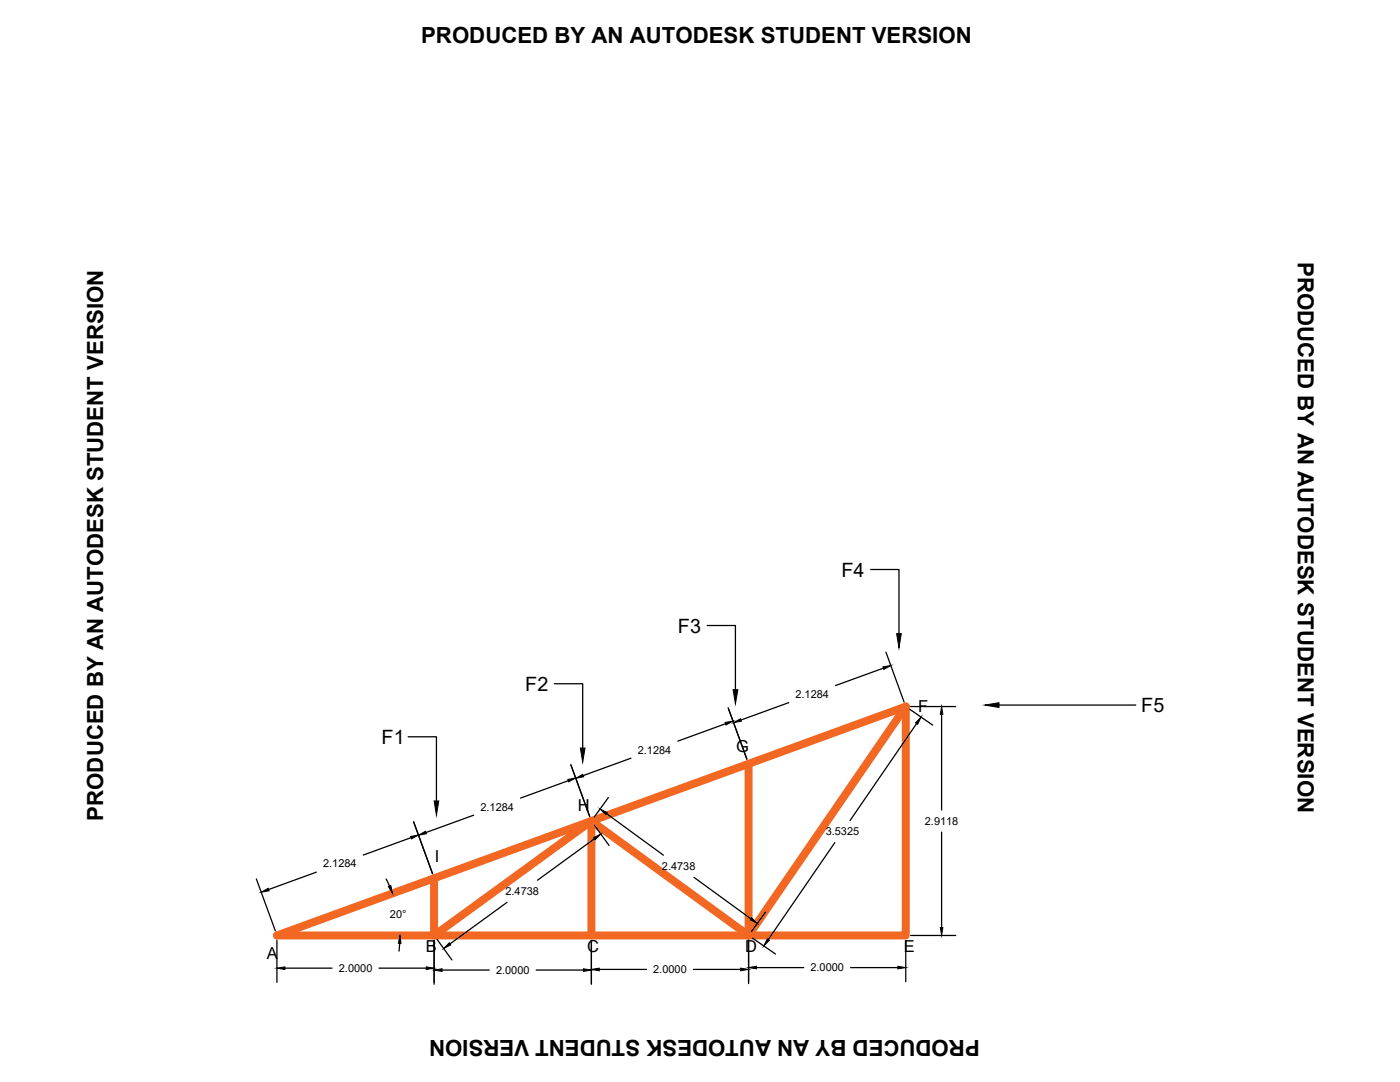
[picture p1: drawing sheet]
<svg xmlns="http://www.w3.org/2000/svg" width="279mm" height="216mm" viewBox="0 0 279 216" stroke-linecap="round" stroke-linejoin="round" font-family="sans-serif">
<!-- layer: 0 -->
<path d="M149.4 152.4v34.3M180.8 141l-31.4 45.7-31.4-22.9-31.4 22.9v-11.4M118 163.8v22.9M55.3 186.7l125.5-45.7v45.7z" fill="none" stroke="#f26722" stroke-width="1.6"/>
<g fill="none" stroke="#000" stroke-width=".25">
<path d="M173.8 113.6h5.6v12.8M110.6 136.4h5.7v12.9M141.1 124.8h5.7v12.8M176.3 133.3l-9.5 3.5M176.8 130.1l3.6 10M81.4 147h5.7v12.8M113.4 155.8l-9.5 3.5M113.9 152.6l3.8 10.3M121.4 159.1l-2.8 3.9M125.9 151.3l-9.5 3.5M144.8 144.4l-9.5 3.5M145.3 141.2l3.8 10.3"/>
<path d="M157.4 140.2l-9.5 3.5M181.6 141.5l4.5 3.2M181.7 141h9M182.9 144.4l-13.2 19.3M187.9 142.6v19M199.4 140.7h27.3M51.2 175.4l3.7 10.3M63.1 174l-9.5 3.5M77.1 175.4l.6 1.4M82 167.1l-9.5 3.5M82.6 164l3.7 10.3M94.5 162.7l-9.5 3.4"/>
<path d="M118.6 164.6l3 4.1M118.6 167.4l-11.3 8.2M121 162.3l11.4 8.3M138.5 175.1l11.4 8.2M166.6 168.1l-13.3 19.4M187.9 166v19.1M55.3 187.6v8.4M56.9 193.2h9.4M75.6 193.2h9.5M79.8 188.2l-.2 1.6M86.6 187.6v8.8M87.2 187.4l3 4.2"/>
<path d="M88.2 193.6h9.4M101.2 180.1l-11.4 8.2M107 193.6h9.4M118 187.6v8.8M119.6 193.4h9.4M138.4 193.4h9.4M149.4 187.6v8.7M150.2 187.2l4.6 3.2M151 193.1h9.4M152.8 182l-2.8 3.9M169.8 193.1h9.4M180.8 187.6v8.3"/>
<path d="M181.7 186.7h9"/>
</g>
<g fill="#000" stroke="#000" stroke-width=".2">
<path d="M146.3 137.6h1l-.5 2.8zM176.2 133.1l1.6-.3-1.4 .8zM178.9 126.4h1l-.5 2.9zM86.6 159.8h1l-.5 2.9zM113.3 155.5l1.6-.3-1.4 .8zM114.9 155.3l1.4-.8 .2 .5zM115.8 149.3h1l-.5 2.8zM144.7 144.2l1.6-.3-1.4 .8zM146.4 144.2l1.4-.8 .2 .5zM183.8 143.1l-.7 1.4-.4-.3zM187.9 141l.3 1.6h-.5zM196.6 140.7l2.8-.5v1z"/>
<path d="M52.1 178l1.4-.8 .2 .6zM77.5 176.9l.5-.2 .3 1.6zM81.9 166.9l1.6-.3-1.4 .8zM83.5 166.7l1.4-.8 .2 .5zM118.5 167.1l1.4-.7-1.1 1.2zM119.8 161.4l1.4 .8-.3 .4zM55.3 193.2l1.6-.3v.6zM79.8 186.7l.2 1.5h-.5zM85.1 192.9l1.5 .3-1.5 .3zM86.6 193.6l1.6-.3v.5zM89.7 188.1l.3 .4-1.5 .8zM116.4 193.3l1.6 .3-1.6 .2z"/>
<path d="M118 193.4l1.6-.2v.5zM147.8 193.2l1.6 .2-1.6 .3zM150 183.1l1.1 1.2-1.4-.7zM149.4 193.1l1.6-.3v.5zM153.1 187.3l.4 .3-1.1 1.2zM179.2 192.8l1.6 .3-1.6 .2zM187.7 185.1h.5l-.3 1.6z"/>
</g>
<g font-size="4.4">
<text x="84.1" y="8.6">PRODUCED BY AN AUTODESK STUDENT VERSION</text>
<text x="259" y="52.3" transform="rotate(90 259 52.3)">PRODUCED BY AN AUTODESK STUDENT VERSION</text>
<text x="20.6" y="163.8" transform="rotate(-90 20.6 163.8)">PRODUCED BY AN AUTODESK STUDENT VERSION</text>
<text x="195.5" y="207.5" transform="rotate(180 195.5 207.5)">PRODUCED BY AN AUTODESK STUDENT VERSION</text>
</g>
<g font-size="3.9">
<text x="167.9" y="115.1">F4</text>
<text x="135.3" y="126.2">F3</text>
<text x="104.8" y="137.9">F2</text>
<text x="227.8" y="142.1">F5</text>
<text x="76.2" y="148.4">F1</text>
</g>
<g font-size="3.3">
<text x="183.3" y="142.1">F</text>
<text x="146.9" y="150.1">G</text>
<text x="115.3" y="161.8">H</text>
<text x="86.8" y="172.1">I</text>
<text x="53.3" y="191.3">A</text>
<text x="85" y="189.9">B</text>
<text x="117.2" y="189.9">C</text>
<text x="148.7" y="190">D</text>
<text x="180.4" y="189.9">E</text>
</g>
<g font-size="2.2">
<text x="158.8" y="139.3">2.1284</text>
<text x="127.3" y="150.4">2.1284</text>
<text x="95.9" y="161.7">2.1284</text>
<text x="164.8" y="166.7">3.5325</text>
<text x="184.6" y="164.6">2.9118</text>
<text x="64.5" y="173.1">2.1284</text>
<text x="132.1" y="173.6">2.4738</text>
<text x="100.9" y="178.6">2.4738</text>
<text x="77.8" y="183.2">20°</text>
<text x="67.6" y="194">2.0000</text>
<text x="99" y="194.3">2.0000</text>
<text x="130.4" y="194.2">2.0000</text>
<text x="161.7" y="193.8">2.0000</text>
</g>
</svg>
